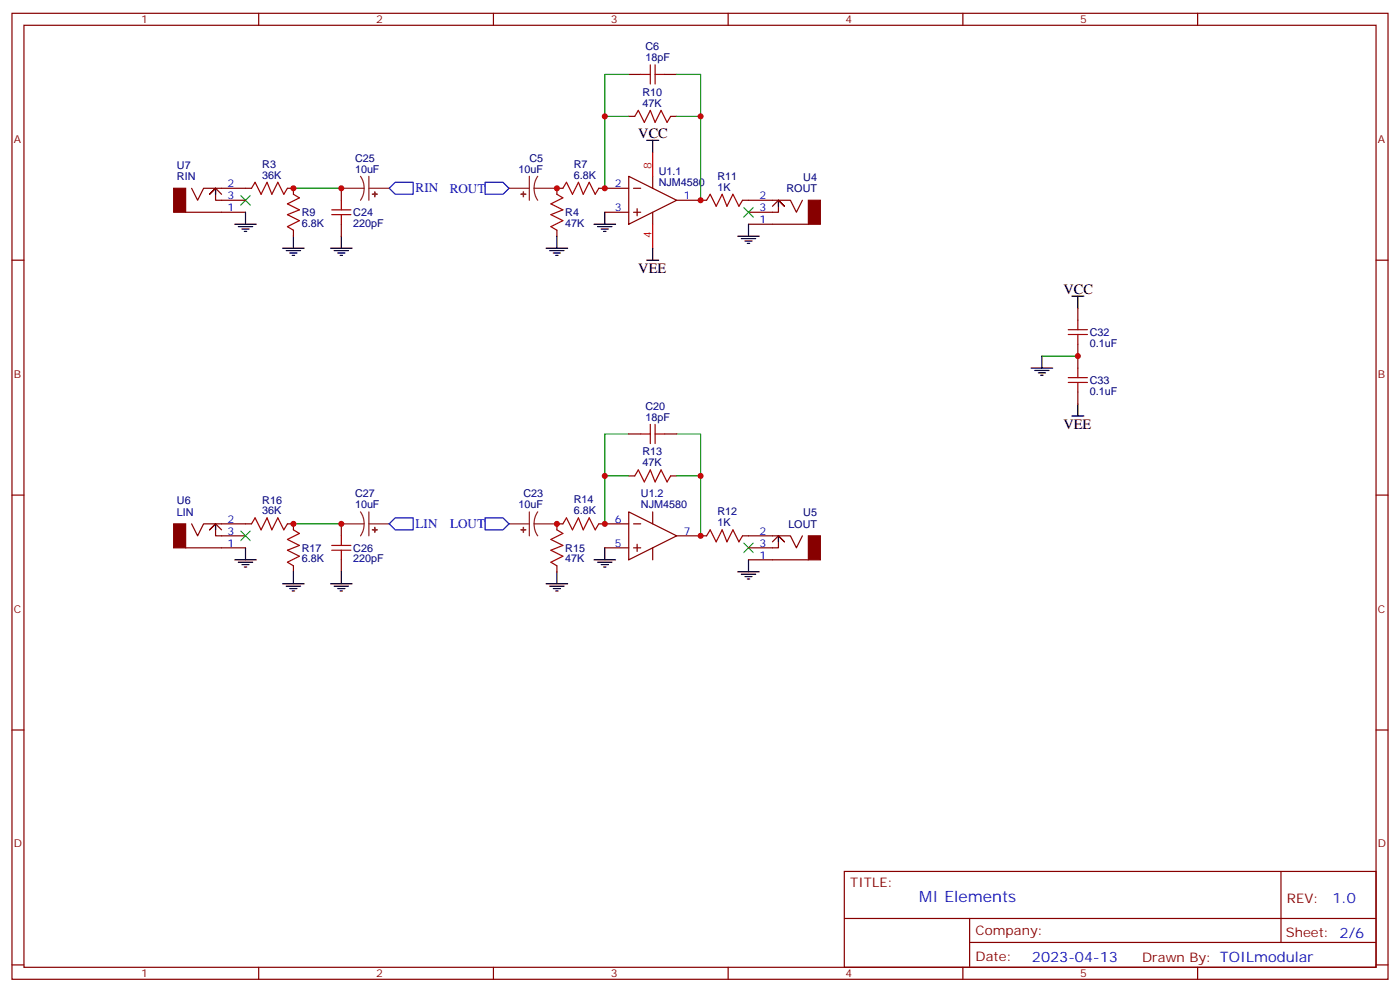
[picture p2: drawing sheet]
<svg xmlns="http://www.w3.org/2000/svg" width="412mm" height="292mm" viewBox="0 0 412 292" stroke-linecap="round" stroke-linejoin="round" font-family="sans-serif">
<g fill="none" stroke="#870000" stroke-width=".35">
<path d="M3.5 3.9h405.4v284.4h-405.4zM7.1 7.4h398.2v277.3h-398.2zM76.2 3.9v3.5M145.3 3.9v3.5M214.5 3.9v3.5M283.6 3.9v3.5M352.8 3.9v3.5M185.2 34.3h1.8M185.2 21.9h3.5M195.8 21.9h3.5M197.6 34.3h1.7M56.4 55.4l1.8 3.5 1.8-3.5h14.1"/>
<path d="M65.3 57.2l-1.8-1.8-1.8 1.8 1.8-1.8v3.5h8.8M84.7 55.4h1.7v1.8M100.5 55.4v3.5M165.8 55.4h-1.8v1.8M176.4 55.4h8.8M185.2 51.9l14.1 7-14.1 7.1zM186.6 55.4h2.1M192.3 51.9v3.5M199.3 58.9h8.8M218.7 58.9h14.1l1.8 3.6 1.8-3.6M3.5 76.6h3.6M54.7 62.5h17.6"/>
<path d="M86.4 67.8v1.7M100.5 66v3.5M164 67.8v1.7M178.2 62.5h7M186.6 62.5h2.1M187.7 61.4v2.1M192.3 62.5v3.5M220.5 66h17.6M227.5 60.7l1.8-1.8 1.8 1.8-1.8-1.8v3.6h-8.8M405.3 76.6h3.6M317.5 90.7v3.5M317.5 101.3v7"/>
<path d="M317.5 115.4v3.5M185.2 127.7h3.5M195.8 127.7h3.5M3.5 145.7h3.6M56.4 154.2l1.8 3.5 1.8-3.5h14.1M65.3 156l-1.8-1.8-1.8 1.8 1.8-1.8v3.5h8.8M84.7 154.2h1.7v1.8M100.5 154.2v3.5M165.8 154.2h-1.8v1.8M176.4 154.2h8.8M185.2 150.7l14.1 7-14.1 7.1zM185.2 140.1h1.8"/>
<path d="M186.6 154.2h2.1M192.3 150.7v3.5M197.6 140.1h1.7M199.3 157.7h8.8M218.7 157.7h14.1l1.8 3.6 1.8-3.6M227.5 159.5l1.8-1.8 1.8 1.8-1.8-1.8v3.6h-8.8M405.3 145.7h3.6M54.7 161.3h17.6M86.4 166.5v1.8M100.5 164.8v3.5M164 166.5v1.8M178.2 161.3h7"/>
<path d="M186.6 161.3h2.1M187.7 160.2v2.1M192.3 161.3v3.5M220.5 164.8h17.6M3.5 214.9h3.6M405.3 214.9h3.6M248.7 256.5h156.6v28.2h-156.6zM377.3 256.5v20.9M248.7 270.4h156.5M285.6 277.4h119.6M285.6 270.4v14.1M3.5 284h3.6"/>
<path d="M76.2 284.7v3.6M145.3 284.7v3.6M214.5 284.7v3.6M283.6 284.7v3.6M352.8 284.7v3.6M405.3 284h3.6"/>
</g>
<path d="M114.7 55.4l1.7-1.7h5.3v3.5h-5.3zM142.9 53.7h5.3l1.7 1.7-1.7 1.8h-5.3zM114.7 154.2l1.7-1.8h5.3v3.6h-5.3zM142.9 152.4h5.3l1.7 1.8-1.7 1.8h-5.3z" fill="none" stroke="#00f" stroke-width=".35"/>
<path d="M178.2 34.3h7M185.2 21.9h-7v33.5M199.3 21.9h7.1v37M199.3 34.3h7.1M86.4 55.4h14.1M306.9 104.8h10.6M185.2 127.7h-7v26.5M199.3 127.7h7.1v30M86.4 154.2h14.1M178.2 140.1h7M199.3 140.1h7.1" fill="none" stroke="#008700" stroke-width=".35"/>
<g fill="none" stroke="#8c2424" stroke-width=".35">
<path d="M100.5 55.4h6.7M106.2 51.9l.8 1.7 .2 1.8M107.2 55.4l-.2 1.9-.8 1.6M108.7 55.4h6M108.7 51.9v7M149.9 55.4h6M155.9 51.9v7M157.3 55.4l.3 1.9 .8 1.6M157.3 55.4h6.7M158.4 51.9l-.8 1.7-.3 1.8M100.5 154.2h6.7M106.2 150.7l.8 1.6 .2 1.9"/>
<path d="M107.2 154.2l-.2 1.9-.8 1.6M108.7 150.7v7M108.7 154.2h6M149.9 154.2h6M155.9 150.7v7M157.3 154.2l.3 1.9 .8 1.6M157.3 154.2h6.7M158.4 150.7l-.8 1.6-.3 1.9"/>
</g>
<g fill="#8c2424" stroke="#8c2424" stroke-width=".35">
<path d="M110.4 56.5v1.4z"/>
<path d="M109.7 57.1l1.4 .1z"/>
<path d="M154.2 56.5v1.4z"/>
<path d="M153.5 57.1l1.4 .1z"/>
<path d="M154.2 155.3v1.4z"/>
<path d="M153.5 155.9l1.4 .1z"/>
<path d="M110.4 155.3v1.4z"/>
<path d="M109.7 155.9l1.4 .1z"/>
</g>
<g fill="none" stroke="#000" stroke-width=".35">
<path d="M63.5 55.4v1.8M190.5 41.3h3.5M192.3 41.3v3.5M229.3 58.9v1.8M69.1 66h6.4M70.2 66.7h4.2M71.3 67.4h2.1M72 68.1h.7M72.3 62.5v3.5M83.3 73.1h6.3M84.3 73.8h4.2M85.4 74.5h2.1"/>
<path d="M86.1 75.2h.7M86.4 69.5v3.6M97.4 73.1h6.3M98.4 73.8h4.3M99.5 74.5h2.1M100.2 75.2h.7M100.5 69.5v3.6M160.9 73.1h6.3M161.9 73.8h4.3M163 74.5h2.1M163.7 75.2h.7M164 69.5v3.6"/>
<path d="M175 66h6.3M176 66.7h4.3M177.1 67.4h2.1M177.8 68.1h.7M178.2 62.5v3.5M190.5 76.6h3.5M192.3 73.1v3.5M217.3 69.5h6.4M218.4 70.2h4.2M219.4 70.9h2.1M220.1 71.6h.7M220.5 66v3.5"/>
<path d="M315.7 87.2h3.6M317.5 87.2v3.5M303.7 108.3h6.4M304.8 109h4.2M305.9 109.7h2.1M306.6 110.5h.7M306.9 104.8v3.5M317.5 118.9v3.5M315.7 122.4h3.6M63.5 154.2v1.8M229.3 157.7v1.8M69.1 164.8h6.4"/>
<path d="M70.2 165.5h4.2M71.3 166.2h2.1M72 166.9h.7M72.3 161.3v3.5M83.3 171.8h6.3M84.3 172.5h4.2M85.4 173.2h2.1M86.1 174h.7M86.4 168.3v3.5M97.4 171.8h6.3M98.4 172.5h4.3M99.5 173.2h2.1"/>
<path d="M100.2 174h.7M100.5 168.3v3.5M160.9 171.8h6.3M161.9 172.5h4.3M163 173.2h2.1M163.7 174h.7M164 168.3v3.5M175 164.8h6.3M176 165.5h4.3M177.1 166.2h2.1M177.8 166.9h.7M178.2 161.3v3.5"/>
<path d="M217.3 168.3h6.4M218.4 169h4.2M219.4 169.7h2.1M220.1 170.4h.7M220.5 164.8v3.5"/>
</g>
<g fill="none" stroke="#a10000" stroke-width=".35">
<path d="M191.6 19.1v5.6M193 19.1v5.6M187 34.3l1-1.8 1.8 3.5 1.8-3.5 1.4 3.5 1.7-3.5 1.8 3.5 1.1-1.7M188.7 21.9h2.9M193 21.9h2.8M74.1 55.4l1-1.7 1.8 3.5 1.8-3.5 1.4 3.5 1.7-3.5 1.8 3.5 1.1-1.8M86.4 57.2l1.8 1-3.5 1.8 3.5 1.8-3.5 1.4 3.5 1.7-3.5 1.8 1.7 1.1M100.5 58.9v2.9M164 57.2l1.8 1-3.5 1.8 3.5 1.8-3.5 1.4 3.5 1.7-3.5 1.8 1.7 1.1M165.8 55.4l1.1-1.7 1.7 3.5 1.8-3.5 1.4 3.5 1.8-3.5 1.7 3.5 1.1-1.8M208.1 58.9l1.1-1.7 1.8 3.5 1.7-3.5 1.4 3.5 1.8-3.5 1.8 3.5 1-1.8M97.7 61.8h5.7"/>
<path d="M97.7 63.2h5.7M100.5 63.2v2.8M314.7 98.5h5.6M314.7 97h5.6M317.5 94.2v2.8M317.5 98.5v2.8M314.7 112.6h5.6M314.7 111.2h5.6M317.5 108.3v2.9M317.5 112.6v2.8M188.7 127.7h2.9M191.6 124.9v5.7"/>
<path d="M193 124.9v5.7M193 127.7h2.8M74.1 154.2l1-1.8 1.8 3.6 1.8-3.6 1.4 3.6 1.7-3.6 1.8 3.6 1.1-1.8M86.4 156l1.8 1-3.5 1.8 3.5 1.7-3.5 1.5 3.5 1.7-3.5 1.8 1.7 1M100.5 157.7v2.8M164 156l1.8 1-3.5 1.8 3.5 1.7-3.5 1.5 3.5 1.7-3.5 1.8 1.7 1M165.8 154.2l1.1-1.8 1.7 3.6 1.8-3.6 1.4 3.6 1.8-3.6 1.7 3.6 1.1-1.8M187 140.1l1-1.8 1.8 3.6 1.8-3.6 1.4 3.6 1.7-3.6 1.8 3.6 1.1-1.8M208.1 157.7l1.1-1.7 1.8 3.5 1.7-3.5 1.4 3.5 1.8-3.5 1.8 3.5 1-1.8M97.7 160.5h5.7M97.7 162h5.7M100.5 162v2.8"/>
</g>
<path d="M70.9 57.5l2.8 2.9M73.7 57.5l-2.8 2.9M219.1 61.1l2.8 2.8M221.9 61.1l-2.8 2.8M70.9 156.3l2.8 2.8M73.7 156.3l-2.8 2.8M219.1 159.8l2.8 2.9M221.9 159.8l-2.8 2.9" fill="none" stroke="#3c3" stroke-width=".35"/>
<g fill="#870000" stroke="#870000" stroke-width=".35">
<path d="M51.2 55.4h3.5v7.1h-3.5z"/>
<path d="M238.1 58.9h3.6v7.1h-3.6z"/>
<path d="M238.1 157.7h3.6v7.1h-3.6z"/>
<path d="M51.2 154.2h3.5v7.1h-3.5z"/>
</g>
<path d="M192.3 44.8v7.1M192.3 66v7.1" fill="none" stroke="#f00" stroke-width=".35"/>
<g fill="#c00">
<circle cx="100.5" cy="55.4" r=".88"/>
<circle cx="86.4" cy="55.4" r=".88"/>
<circle cx="164" cy="55.4" r=".88"/>
<circle cx="178.2" cy="55.4" r=".88"/>
<circle cx="206.4" cy="34.3" r=".88"/>
<circle cx="178.2" cy="34.3" r=".88"/>
<circle cx="206.4" cy="58.9" r=".88"/>
<circle cx="164" cy="154.2" r=".88"/>
<circle cx="86.4" cy="154.2" r=".88"/>
<circle cx="100.5" cy="154.2" r=".88"/>
<circle cx="178.2" cy="154.2" r=".88"/>
<circle cx="206.4" cy="157.7" r=".88"/>
<circle cx="206.4" cy="140.1" r=".88"/>
<circle cx="178.2" cy="140.1" r=".88"/>
<circle cx="317.5" cy="104.8" r=".88"/>
</g>
<text font-size="4.6" fill="#00f" x="270.8" y="265.5">MI Elements</text>
<g font-size="4.2">
<text x="188" y="40.6">VCC</text>
<text x="188" y="80.5">VEE</text>
<text x="313.3" y="86.5">VCC</text>
<text x="313.3" y="126.3">VEE</text>
</g>
<g font-size="4.2" fill="#00f">
<text x="392.5" y="265.8">1.0</text>
<text x="304" y="283.1">2023-04-13</text>
</g>
<g font-size="3.9" fill="#00f">
<text x="122.4" y="56.6">RIN</text>
<text x="132.5" y="56.7">ROUT</text>
<text x="122.4" y="155.5">LIN</text>
<text x="132.6" y="155.5">LOUT</text>
</g>
<g font-size="3.9" fill="#800">
<text x="250.5" y="261.1">TITLE:</text>
<text x="379.1" y="265.8">REV:</text>
<text x="287.4" y="275.3">Company:</text>
<text x="378.7" y="275.9">Sheet: 2/6</text>
<text x="287.4" y="283">Date:</text>
<text x="336.4" y="283.1">Drawn By: TOILmodular</text>
</g>
<g font-size="3.2" fill="#800">
<text x="41.6" y="6.9">1</text>
<text x="110.8" y="6.9">2</text>
<text x="179.9" y="6.9">3</text>
<text x="249.1" y="6.9">4</text>
<text x="318.2" y="6.9">5</text>
<text x="4.1" y="42">A</text>
<text x="405.9" y="42">A</text>
<text x="4.1" y="111.2">B</text>
<text x="405.9" y="111.2">B</text>
<text x="4.1" y="180.3">C</text>
<text x="405.9" y="180.3">C</text>
<text x="4.1" y="249.4">D</text>
<text x="405.9" y="249.4">D</text>
<text x="41.6" y="287.7">1</text>
<text x="110.8" y="287.7">2</text>
<text x="179.9" y="287.7">3</text>
<text x="249.1" y="287.7">4</text>
<text x="318.2" y="287.7">5</text>
</g>
<g font-size="3.2" fill="#000080">
<text x="190.2" y="14.8">C6</text>
<text x="190.2" y="18">18pF</text>
<text x="189.2" y="28.2">R10</text>
<text x="189.2" y="31.4">47K</text>
<text x="104.6" y="47.6">C25</text>
<text x="155.9" y="47.6">C5</text>
<text x="52.1" y="53">RIN</text>
<text x="52.1" y="49.7">U7</text>
<text x="77.3" y="52.6">36K</text>
<text x="77.3" y="49.4">R3</text>
<text x="104.6" y="50.8">10uF</text>
<text x="152.8" y="50.8">10uF</text>
<text x="169" y="52.6">6.8K</text>
<text x="169" y="49.4">R7</text>
<text x="194" y="51.6">U1.1</text>
<text x="211.3" y="53">R11</text>
<text x="236.6" y="53.2">U4</text>
<text x="194" y="54.8">NJM4580</text>
<text x="211.3" y="56.1">1K</text>
<text x="231.7" y="56.6">ROUT</text>
<text x="88.9" y="63.6">R9</text>
<text x="104.1" y="63.6">C24</text>
<text x="166.5" y="63.6">R4</text>
<text x="88.9" y="66.8">6.8K</text>
<text x="104.1" y="66.8">220pF</text>
<text x="166.5" y="66.8">47K</text>
<text x="321" y="98.9">C32</text>
<text x="321" y="102.1">0.1uF</text>
<text x="321" y="113">C33</text>
<text x="321" y="116.2">0.1uF</text>
<text x="190.2" y="123.9">18pF</text>
<text x="190.2" y="120.7">C20</text>
<text x="189.2" y="137.3">47K</text>
<text x="189.2" y="134.1">R13</text>
<text x="52.1" y="148.5">U6</text>
<text x="77.3" y="148.2">R16</text>
<text x="104.6" y="149.6">10uF</text>
<text x="104.6" y="146.4">C27</text>
<text x="152.8" y="149.6">10uF</text>
<text x="154.2" y="146.4">C23</text>
<text x="169" y="148.2">R14</text>
<text x="188.8" y="149.4">NJM4580</text>
<text x="188.8" y="146.3">U1.2</text>
<text x="52.1" y="151.8">LIN</text>
<text x="77.3" y="151.4">36K</text>
<text x="169" y="151.4">6.8K</text>
<text x="211.3" y="154.9">1K</text>
<text x="211.3" y="151.7">R12</text>
<text x="232.2" y="155.3">LOUT</text>
<text x="236.6" y="152">U5</text>
<text x="88.9" y="165.6">6.8K</text>
<text x="88.9" y="162.4">R17</text>
<text x="104.1" y="165.6">220pF</text>
<text x="104.1" y="162.4">C26</text>
<text x="166.5" y="165.6">47K</text>
<text x="166.5" y="162.4">R15</text>
</g>
<g font-size="3.2" fill="#f00">
<text x="191.9" y="49.8" transform="rotate(-90 191.9 49.8)">8</text>
<text x="191.9" y="70.1" transform="rotate(-90 191.9 70.1)">4</text>
</g>
<g font-size="3.2" fill="#00f">
<text x="67" y="55.1">2</text>
<text x="67" y="58.6">3</text>
<text x="181.1" y="55.1">2</text>
<text x="201.4" y="58.6">1</text>
<text x="223.8" y="58.6">2</text>
<text x="67" y="62.1">1</text>
<text x="181.1" y="62.1">3</text>
<text x="223.8" y="65.7">1</text>
<text x="223.8" y="62.1">3</text>
<text x="67" y="153.8">2</text>
<text x="181.1" y="153.8">6</text>
<text x="67" y="160.9">1</text>
<text x="67" y="157.4">3</text>
<text x="181.1" y="160.9">5</text>
<text x="201.4" y="157.4">7</text>
<text x="223.8" y="157.4">2</text>
<text x="223.8" y="160.9">3</text>
<text x="223.8" y="164.4">1</text>
</g>
</svg>
